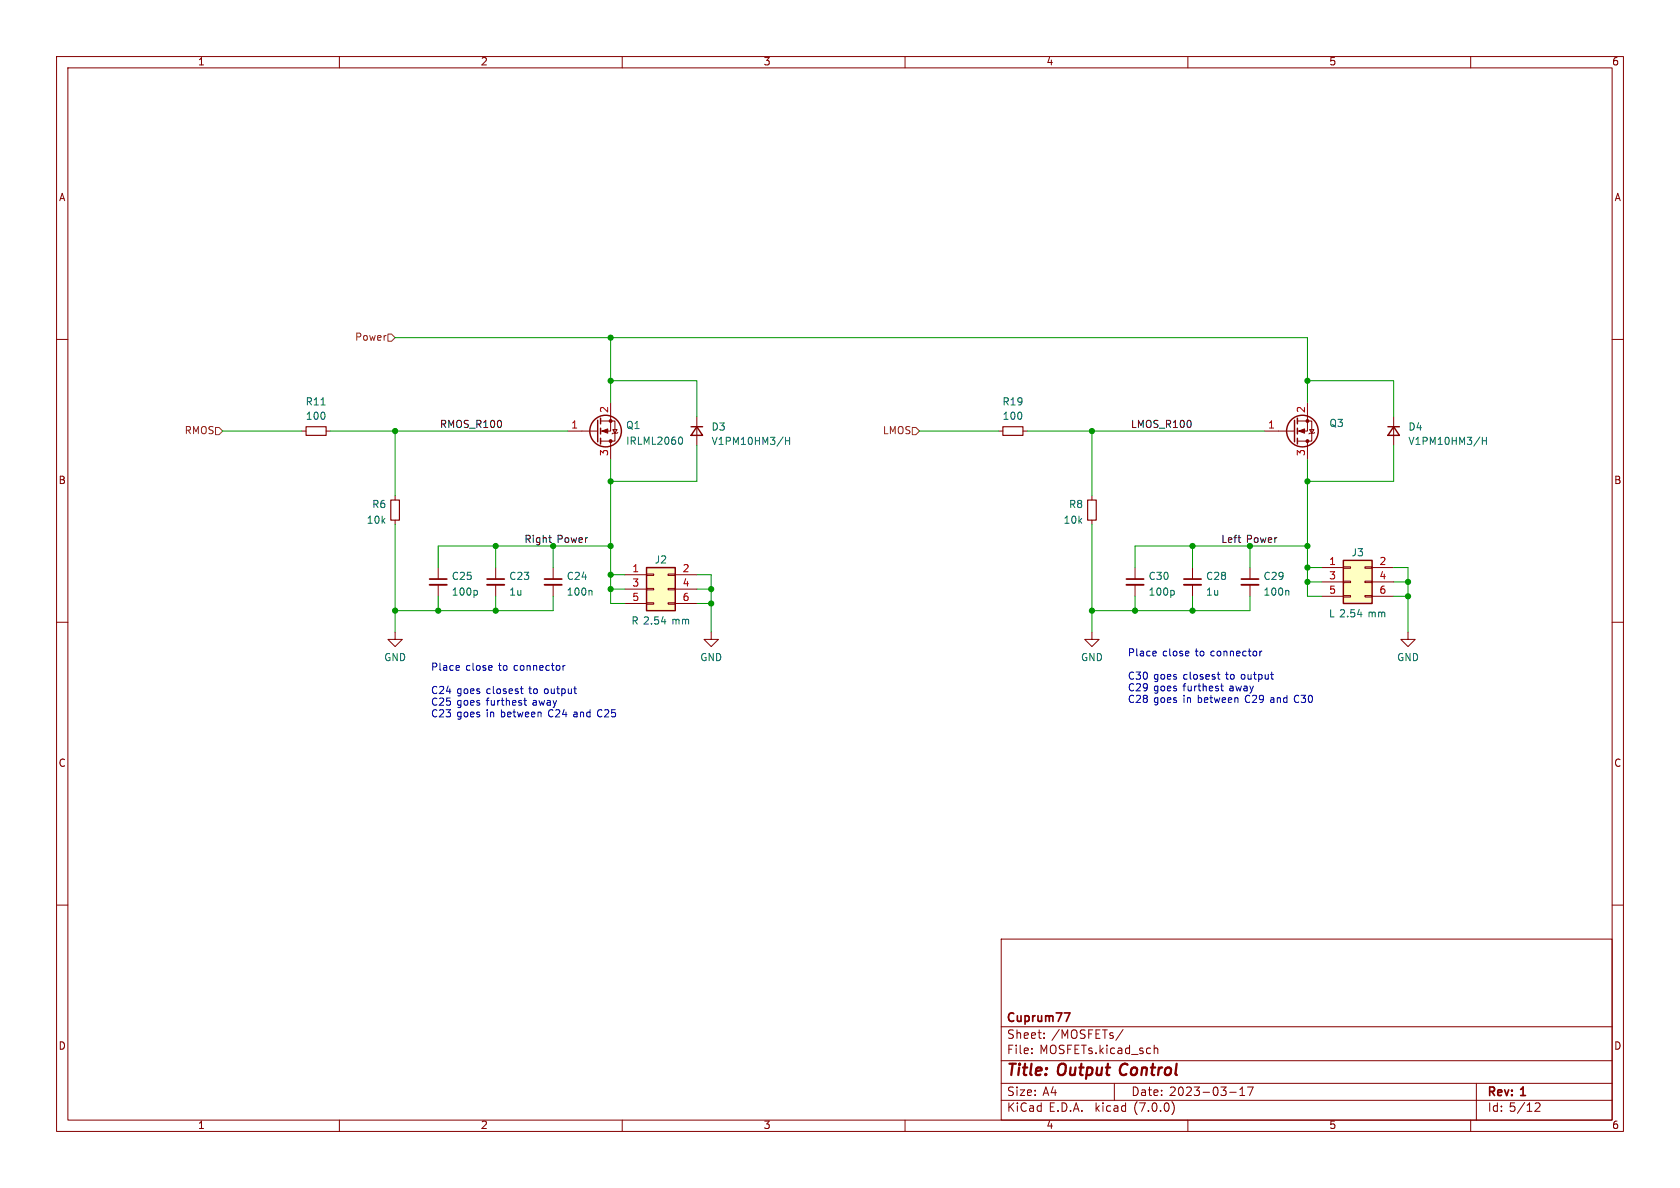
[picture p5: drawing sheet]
<svg xmlns="http://www.w3.org/2000/svg" width="297mm" height="210mm" viewBox="0 0 297 210" stroke-linecap="round" stroke-linejoin="round" font-family="sans-serif">
<g fill="none" stroke="#840000" stroke-width=".18">
<path d="M10 10h277v190h-277zM12 12h273v186h-273zM60 10v2M110 10v2M160 10v2M210 10v2M260 10v2M10 60h2M285 60h2M53.3 76.2h.8M57.7 76.2h.7M100.3 76.2h5.4"/>
<path d="M106.2 74.4h2.5v3.6h-2.5M107.9 71.1v5.1h-1.7M107.9 78v3.3M108.3 75.9h.8l-.4 .7zM109.2 76.5l-.1 .1h-.8l-.1 .1M123.2 73.7v5M176.5 76.2h.8M180.8 76.2h.8M223.5 76.2h5.4M229.4 74.4h2.5v3.6h-2.5M231.1 71.1v5.1h-1.7M231.1 78v3.3"/>
<path d="M231.5 75.9h.8l-.4 .7zM232.4 76.5l-.1 .1h-.8l-.1 .1M246.4 73.7v5M69.8 87.6v.8M69.8 91.9v.8M193 87.6v.8M193 91.9v.8M10 110h2M69.8 111.8v1.2h1.3l-1.3 1.3-1.2-1.3h1.2M77.5 100.3v2.1M77.5 103.4v2M87.6 100.3v2.1"/>
<path d="M87.6 103.4v2M97.8 100.3v2.1M97.8 103.4v2M110.5 101.6h3.8M110.5 104.1h3.8M110.5 106.7h3.8M114.3 106.6h1.3v.2h-1.3zM114.3 104h1.3v.3h-1.3zM114.3 101.5h1.3v.2h-1.3zM118.1 106.6h1.3v.2h-1.3zM118.1 104h1.3v.3h-1.3zM118.1 101.5h1.3v.2h-1.3z"/>
<path d="M119.4 101.6h3.8M119.4 104.1h3.8M119.4 106.7h3.8M125.7 111.8v1.2h1.3l-1.3 1.3-1.2-1.3h1.2M193 111.8v1.2h1.3l-1.3 1.3-1.2-1.3h1.2M200.7 100.3v2.1M200.7 103.4v2M210.8 100.3v2.1M210.8 103.4v2M221 100.3v2.1M221 103.4v2M233.7 100.3h3.8"/>
<path d="M233.7 102.9h3.8M233.7 105.4h3.8M237.5 105.3h1.3v.2h-1.3zM237.5 102.7h1.3v.3h-1.3zM237.5 100.2h1.3v.3h-1.3zM241.3 105.3h1.3v.2h-1.3zM241.3 102.7h1.3v.3h-1.3zM241.3 100.2h1.3v.3h-1.3zM242.6 100.3h3.8M242.6 102.9h3.8M242.6 105.4h3.8M248.9 111.8v1.2h1.3l-1.3 1.3-1.3-1.3h1.3"/>
<path d="M285 110h2M10 160h2M285 160h2M177 166h108v32h-108zM60 198v2M110 198v2M160 198v2M177 194.5h108M177 191.5h108M177 187.5h108M177 181.5h108M182.4 186.1v.2"/>
<path d="M182.4 185.3v.2M184.6 183.4v.2M184.6 182.6v.2M197 191.5v3M198.5 182l-1.2 1.9M204 184.8v1.5M204 185.4l.3-.1h.3l.1 1M207.2 194.8a1.74 1.74 0 0 1 0 2.2M210 198v2M217.4 193.1h1.1M219.2 193.7h.8M219.2 192.6l.4-.4v1.5"/>
<path d="M220.5 192.2h1l-.6 1.5M260 198v2M261 191.5v6.5M271.4 195.1l.6-.1 .2 .1 .1 .3-1 1.1h1"/>
</g>
<path d="M198 188.9v.7" fill="none" stroke="#840000" stroke-width=".4"/>
<path d="M75.9 102.4h3.1M86.1 102.4h3.1M96.3 102.4h3M199.1 102.4h3.1M209.3 102.4h3M219.5 102.4h3M188.1 179.1h1l-.6 1.5" fill="none" stroke="#840000" stroke-width=".3"/>
<g fill="none" stroke="#840000" stroke-width=".25">
<path d="M105.7 74.3v3.8M106.2 73.9v1M106.2 75.7v1M106.2 77.5v1M122.2 75.4h2M123.2 75.4l1 1.6h-2zM228.9 74.3v3.8M229.4 73.9v1M229.4 75.7v1M229.4 77.5v1M245.4 75.4h2M246.4 75.4l1 1.6h-2z"/>
<path d="M237.5 99.1h5.1v7.6h-5.1zM114.3 100.3h5.1v7.7h-5.1z"/>
<circle cx="107.1" cy="76.2" r="2.79"/>
<circle cx="230.3" cy="76.2" r="2.79"/>
</g>
<g fill="none" stroke="#006464" stroke-width=".18">
<path d="M120.2 77.3a.68 .68 0 0 1 .5 .6 .68 .68 0 0 1-.5 .6M138.4 77.2l-1 1.7M138.9 77.9h.7M138.9 77.3v1.3M139.6 77.3v1.3M261.6 77.2l-1.1 1.7M262.1 77.3v1.3M262.1 77.9h.7M262.8 77.3v1.3M84.3 104.4l.1 .2-.1 .5M104.5 104.4l.2 .1v.7M207.5 104.4l.1 .2-.1 .5"/>
<path d="M227.7 104.4l.2 .1v.7"/>
</g>
<path d="M75.9 103.4h3.1M86.1 103.4h3.1M96.3 103.4h3M199.1 103.4h3.1M209.3 103.4h3M219.5 103.4h3" fill="none" stroke="#840000" stroke-width=".33"/>
<g fill="#840000" stroke="#840000" stroke-width=".18">
<path d="M229.6 76.2l1-.4v.8z"/>
<path d="M106.4 76.2l1-.4v.8z"/>
<circle cx="231.1" cy="74.4" r=".25"/>
<circle cx="231.1" cy="78" r=".25"/>
<circle cx="107.9" cy="74.4" r=".25"/>
<circle cx="107.9" cy="78" r=".25"/>
</g>
<g fill="#ffffc2" stroke="#ffffc2" stroke-width=".18">
<path d="M237.5 99.1h5.1v7.6h-5.1z"/>
<path d="M114.3 100.3h5.1v7.7h-5.1z"/>
</g>
<path d="M54.1 75.4h3.6v1.6h-3.6zM177.3 75.4h3.5v1.6h-3.5zM69.1 88.4h1.5v3.5h-1.5zM192.3 88.4h1.5v3.5h-1.5z" fill="none" stroke="#840000" stroke-width=".2"/>
<path d="M68.1 59.3h.2M68.6 59.1h.6l.6 .6-.6 .6h-.6zM38.1 75.6h.6l.7 .6-.7 .6h-.6zM161.3 75.6h.6l.7 .6-.7 .6h-.6z" fill="none" stroke="#725600" stroke-width=".18"/>
<path d="M97 95h.5M97.4 95.9h.1" fill="none" stroke="#0f0f0f" stroke-width=".18"/>
<g fill="none" stroke="#0000c2" stroke-width=".18">
<path d="M81.2 117.7v.2l-.6 .2M99.5 117.6v.9M99.9 117.6l-.4 .3M204.3 115.2l.1 .2-.6 .1M215.2 119.2h.5M215.4 118.8v1.1l.3 .2M222.7 115.1v.9M223.1 115.1l-.4 .2M92 121.8h.5M92.2 121.3v1.1l.3 .2M92.6 123.8h.5M92.8 123.4v1.1l.3 .2"/>
<path d="M215.8 121.3h.5M216 120.9v1l.3 .2"/>
</g>
<g fill="none" stroke="#009600" stroke-width=".18">
<path d="M69.8 59.7h161.3v11.4M107.9 59.7v11.4M39.4 76.2h13.9M58.4 76.2h41.9M69.8 76.2v11.4M107.9 67.3h15.3v6.4M123.2 78.7v6.4h-15.3M162.6 76.2h13.9M181.6 76.2h41.9M193 76.2v11.4M231.1 67.3h15.3v6.4M246.4 78.7v6.4h-15.3"/>
<path d="M69.8 92.7v19.1M87.6 96.5v3.8M97.8 96.5v3.8M107.9 96.5h-30.4v3.8M107.9 81.3v25.4h2.6M193 92.7v19.1M210.8 96.5v3.8M221 96.5v3.8M231.1 81.3v24.1h2.6M231.1 96.5h-30.4v3.8M77.5 105.4v2.6M87.6 105.4v2.6"/>
<path d="M97.8 105.4v2.6h-28M107.9 104.1h2.6M107.9 101.6h2.6M123.2 101.6h2.5v10.2M123.2 104.1h2.5M123.2 106.7h2.5M200.7 105.4v2.6M210.8 105.4v2.6M221 105.4v2.6h-28M231.1 100.3h2.6M231.1 102.9h2.6M246.4 100.3h2.5v11.5"/>
<path d="M246.4 105.4h2.5M246.4 102.9h2.5"/>
</g>
<g fill="#009600" stroke="#009600" stroke-width=".18">
<circle cx="231.1" cy="85.1" r=".46"/>
<circle cx="221" cy="96.5" r=".46"/>
<circle cx="210.8" cy="96.5" r=".46"/>
<circle cx="231.1" cy="96.5" r=".46"/>
<circle cx="248.9" cy="102.9" r=".46"/>
<circle cx="231.1" cy="102.9" r=".46"/>
<circle cx="231.1" cy="100.3" r=".46"/>
<circle cx="231.1" cy="67.3" r=".46"/>
<circle cx="210.8" cy="108" r=".46"/>
<circle cx="248.9" cy="105.4" r=".46"/>
<circle cx="107.9" cy="85.1" r=".46"/>
<circle cx="107.9" cy="96.5" r=".46"/>
<circle cx="107.9" cy="67.3" r=".46"/>
<circle cx="107.9" cy="59.7" r=".46"/>
<circle cx="87.6" cy="96.5" r=".46"/>
<circle cx="107.9" cy="101.6" r=".46"/>
<circle cx="97.8" cy="96.5" r=".46"/>
<circle cx="87.6" cy="108" r=".46"/>
<circle cx="125.7" cy="104.1" r=".46"/>
<circle cx="125.7" cy="106.7" r=".46"/>
<circle cx="107.9" cy="104.1" r=".46"/>
<circle cx="193" cy="108" r=".46"/>
<circle cx="200.7" cy="108" r=".46"/>
<circle cx="193" cy="76.2" r=".46"/>
<circle cx="77.5" cy="108" r=".46"/>
<circle cx="69.8" cy="108" r=".46"/>
<circle cx="69.8" cy="76.2" r=".46"/>
</g>
<g font-size="2.8" fill="#840000">
<text x="178" y="190.8">Title:</text>
<text x="187.1" y="190.8">Output</text>
<text x="198.7" y="190.8">Control</text>
</g>
<g font-size="2.1" fill="#840000">
<text x="178" y="183.9">Sheet:</text>
<text x="178" y="181.1">Cuprum77</text>
<text x="185.9" y="183.9">/MOSFETs/</text>
<text x="178" y="186.6">File:</text>
<text x="183.8" y="186.6">MOSFETs.kicad_sch</text>
<text x="178" y="196.8">KiCad</text>
<text x="178" y="194">Size:</text>
<text x="184.3" y="194">A4</text>
<text x="185.4" y="196.8">E.D.A.</text>
<text x="193.7" y="196.8">kicad</text>
<text x="200" y="194">Date:</text>
<text x="200.6" y="196.8">(7.0.0)</text>
<text x="206.7" y="194">2023-03-17</text>
<text x="263" y="194.2">Rev:</text>
<text x="263" y="196.8">Id: 5/12</text>
<text x="269" y="194.2">1</text>
</g>
<g font-size="1.8" fill="#840000">
<text x="35" y="11.8">1</text>
<text x="85" y="11.8">2</text>
<text x="135" y="11.8">3</text>
<text x="185" y="11.8">4</text>
<text x="235" y="11.8">5</text>
<text x="285" y="11.8">6</text>
<text x="10.4" y="35.8">A</text>
<text x="285.4" y="35.8">A</text>
<text x="10.3" y="85.8">B</text>
<text x="285.3" y="85.8">B</text>
<text x="10.3" y="135.8">C</text>
<text x="285.3" y="135.8">C</text>
<text x="10.3" y="185.8">D</text>
<text x="285.3" y="185.8">D</text>
<text x="35" y="199.8">1</text>
<text x="85" y="199.8">2</text>
<text x="135" y="199.8">3</text>
<text x="185" y="199.8">4</text>
<text x="235" y="199.8">5</text>
<text x="285" y="199.8">6</text>
</g>
<g font-size="1.8" fill="#725600">
<text x="62.6" y="60.5">Power</text>
<text x="32.5" y="77">RMOS</text>
<text x="156" y="77">LMOS</text>
</g>
<g font-size="1.8" fill="#006464">
<text x="54" y="71.9">R11</text>
<text x="177.2" y="71.9">R19</text>
<text x="54" y="74.5">100</text>
<text x="110.6" y="76.1">Q1</text>
<text x="125.7" y="76.4">D3</text>
<text x="177.2" y="74.5">100</text>
<text x="235" y="75.8">Q3</text>
<text x="248.9" y="76.4">D4</text>
<text x="110.6" y="78.9">IRLML2060</text>
<text x="125.2" y="78.9">V1PM10HM3/H</text>
<text x="248.4" y="78.9">V1PM10HM3/H</text>
<text x="64.8" y="92.9">10k</text>
<text x="65.7" y="90.1">R6</text>
<text x="188" y="92.9">10k</text>
<text x="188.9" y="90.1">R8</text>
<text x="115.7" y="99.9">J2</text>
<text x="238.9" y="98.6">J3</text>
<text x="79.8" y="102.8">C25</text>
<text x="79.8" y="105.6">100p</text>
<text x="90" y="102.8">C23</text>
<text x="90" y="105.6">1u</text>
<text x="100.1" y="102.8">C24</text>
<text x="100.1" y="105.6">100n</text>
<text x="203" y="102.8">C30</text>
<text x="203" y="105.6">100p</text>
<text x="213.2" y="102.8">C28</text>
<text x="213.2" y="105.6">1u</text>
<text x="223.3" y="102.8">C29</text>
<text x="223.3" y="105.6">100n</text>
<text x="111.6" y="110.7">R 2.54</text>
<text x="118.9" y="110.7">mm</text>
<text x="234.9" y="109.4">L 2.54</text>
<text x="241.9" y="109.4">mm</text>
<text x="67.9" y="117.1">GND</text>
<text x="123.7" y="117.1">GND</text>
<text x="191" y="117.1">GND</text>
<text x="246.9" y="117.1">GND</text>
</g>
<g font-size="1.8" fill="#0f0f0f">
<text x="77.6" y="75.9">RMOS_R100</text>
<text x="199.8" y="75.9">LMOS_R100</text>
<text x="92.7" y="96.2">Right</text>
<text x="98.5" y="96.2">Power</text>
<text x="215.9" y="96.2">Left</text>
<text x="220.4" y="96.2">Power</text>
</g>
<g font-size="1.8" fill="#a90000">
<text x="100.9" y="75.9">1</text>
<text x="107.7" y="73.1" transform="rotate(-90 107.7 73.1)">2</text>
<text x="224.1" y="75.9">1</text>
<text x="230.9" y="73.1" transform="rotate(-90 230.9 73.1)">2</text>
<text x="107.7" y="80.7" transform="rotate(-90 107.7 80.7)">3</text>
<text x="230.9" y="80.7" transform="rotate(-90 230.9 80.7)">3</text>
<text x="111.7" y="101.3">1</text>
<text x="120.6" y="101.3">2</text>
<text x="234.9" y="100.1">1</text>
<text x="243.8" y="100.1">2</text>
<text x="111.7" y="103.9">3</text>
<text x="111.7" y="106.4">5</text>
<text x="120.6" y="103.9">4</text>
<text x="120.6" y="106.4">6</text>
<text x="234.9" y="102.6">3</text>
<text x="234.9" y="105.2">5</text>
<text x="243.8" y="102.6">4</text>
<text x="243.8" y="105.2">6</text>
</g>
<g font-size="1.8" fill="#0000c2">
<text x="76.2" y="118.8">Place</text>
<text x="82.4" y="118.8">close</text>
<text x="88.3" y="118.8">to</text>
<text x="91" y="118.8">connector</text>
<text x="199.4" y="116.2">Place</text>
<text x="205.5" y="116.2">close</text>
<text x="211.4" y="116.2">to</text>
<text x="214.2" y="116.2">connector</text>
<text x="76.2" y="122.9">C24</text>
<text x="76.2" y="124.9">C25</text>
<text x="80.8" y="122.9">goes</text>
<text x="80.8" y="124.9">goes</text>
<text x="86.1" y="122.9">closest</text>
<text x="86.1" y="124.9">furthest</text>
<text x="93.7" y="122.9">to</text>
<text x="94.3" y="124.9">away</text>
<text x="96.5" y="122.9">output</text>
<text x="199.4" y="120.3">C30</text>
<text x="199.4" y="122.4">C29</text>
<text x="199.4" y="124.5">C28</text>
<text x="204" y="120.3">goes</text>
<text x="204" y="122.4">goes</text>
<text x="204" y="124.5">goes</text>
<text x="209.3" y="120.3">closest</text>
<text x="209.3" y="122.4">furthest</text>
<text x="209.3" y="124.5">in</text>
<text x="211.9" y="124.5">between</text>
<text x="216.9" y="120.3">to</text>
<text x="217.5" y="122.4">away</text>
<text x="219.7" y="120.3">output</text>
<text x="220.4" y="124.5">C29</text>
<text x="225" y="124.5">and</text>
<text x="229.3" y="124.5">C30</text>
<text x="76.2" y="127">C23</text>
<text x="80.8" y="127">goes</text>
<text x="86.1" y="127">in</text>
<text x="88.7" y="127">between</text>
<text x="97.2" y="127">C24</text>
<text x="101.8" y="127">and</text>
<text x="106.1" y="127">C25</text>
</g>
</svg>
